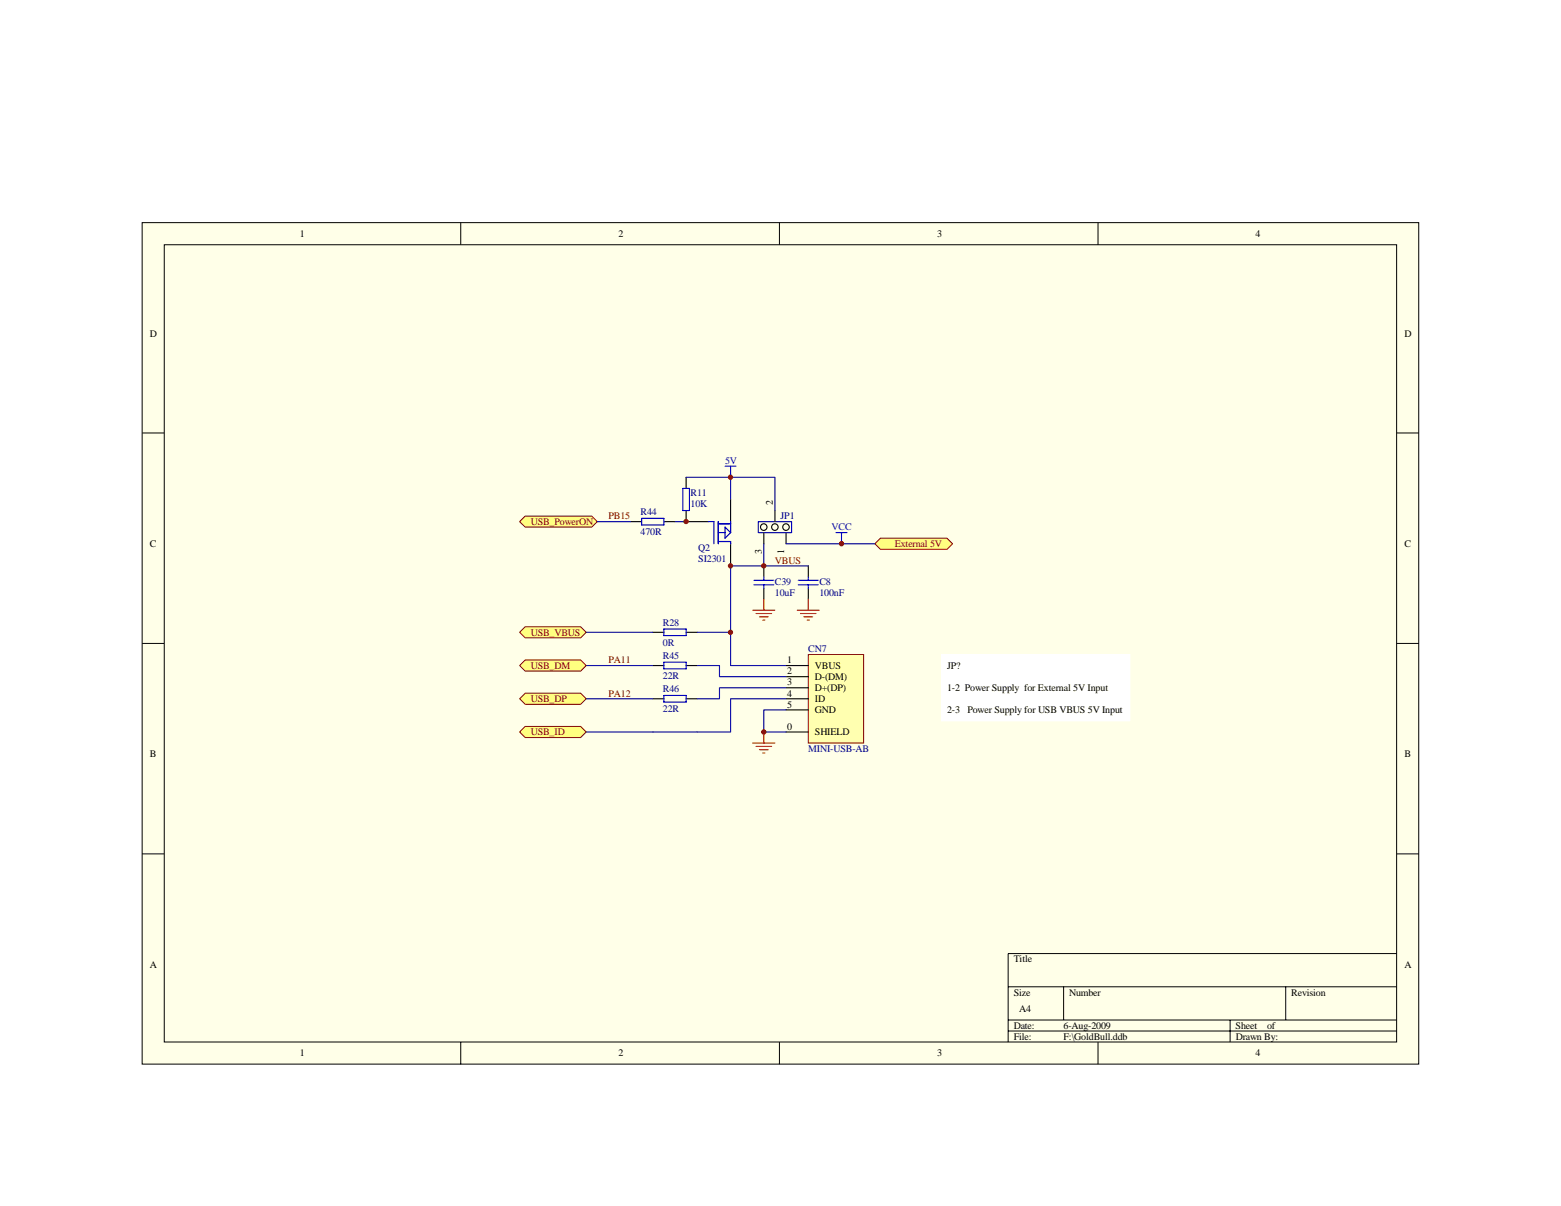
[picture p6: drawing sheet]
<svg xmlns="http://www.w3.org/2000/svg" width="279mm" height="216mm" viewBox="0 0 279 216" stroke-linecap="round" stroke-linejoin="round" font-family="sans-serif">
<path d="M25.4 39.9h228.5v150.6h-228.5z" fill="#ffffe8"/>
<g fill="none" stroke="#000" stroke-width=".18">
<path d="M25.4 39.9h228.5v150.6h-228.5zM82.5 39.9v3.9M139.5 39.9v3.9M196.5 39.9v3.9M29.4 43.8h220.6v142.7h-220.6zM25.4 77.5h4M250 77.5h4M25.4 115.2h4M250 115.2h4M25.4 152.9h4M250 152.9h4M180.4 176.7h69.6"/>
<path d="M190.4 176.7v5.9M230.1 176.7v5.9M250 170.7h-69.6v15.9M82.5 186.6v3.9M139.5 186.6v3.9M180.4 182.6h69.6M180.4 184.6h69.6M196.5 186.6v3.9M220.2 182.6v4"/>
</g>
<path d="M144.7 117.2h9.9v15.8h-9.9z" fill="#ffffb0"/>
<path d="M144.7 117.2h9.9v15.8h-9.9z" fill="none" stroke="#800000" stroke-width=".18"/>
<path d="M116.8 119.1h2M116.8 113.2h2M122.8 119.1h2M122.8 113.2h2M140.7 119.1h4M116.8 125.1h2M122.8 125.1h2M140.7 121.1h4M140.7 123.1h4M140.7 125.1h4M140.7 127.1h4M140.7 131h4" fill="none" stroke="#000" stroke-width=".2"/>
<path d="M134.7 133h4M135.3 133.6h2.8M135.9 134.2h1.6M136.5 134.8h.4M136.7 131v2" fill="none" stroke="#f00" stroke-width=".2"/>
<path d="M104.9 113.2h11.9M104.9 119.1h11.9M124.8 119.1h4v2h11.9M124.8 113.2h6v5.9h9.9M104.9 131h11.9M104.9 125.1h11.9M140.7 127.1h-4v3.9h4M140.7 123.1h-11.9v2h-4M140.7 125.1h-9.9v5.9h-6" fill="none" stroke="#000080" stroke-width=".2"/>
<path d="M118.8 112.6h4v1.2h-4zM118.8 118.6h4v1.1h-4zM118.8 124.5h4v1.2h-4z" fill="none" stroke="#00f" stroke-width=".2"/>
<g fill="#ffff80" stroke="#800000" stroke-width=".18">
<path d="M94 112.2h9.9l1 1-1 1h-9.9l-1-1z" fill-rule="evenodd"/>
<path d="M93 119.1l1-.9h9.9l1 .9-1 1h-9.9z" fill-rule="evenodd"/>
<path d="M94 124.1h9.9l1 1-1 1h-9.9l-1-1z" fill-rule="evenodd"/>
<path d="M93 131l1-1h9.9l1 1-1 1h-9.9z" fill-rule="evenodd"/>
</g>
<path d="M112.9 93.4h2M118.8 93.4h2M122.8 91.4v2h4M122.8 85.4v2M130.8 89.4v4M130.8 97.3v4M144.7 101.3v2M144.7 105.3v2" fill="none" stroke="#000" stroke-width=".2"/>
<g fill="none" stroke="#00f" stroke-width=".2">
<path d="M114.9 92.8h3.9v1.2h-3.9zM122.2 87.4h1.2v4h-1.2zM126.8 93.4h1v3.9M128.6 93.4v3.9M128.6 96.9h2.2v.4M128.6 93.8h2.2M128.6 95.4h1.2M129.8 94.4l1 1-1 1zM129.8 83.5h1.9M130.8 83.5v1.9M130.8 93.4v2M142.9 104.7h3.6"/>
<path d="M142.9 103.9h3.6M144.7 103.3v.6M144.7 104.7v.6"/>
</g>
<path d="M134.7 109.2h4M135.3 109.8h2.8M135.9 110.4h1.6M136.5 111h.4M136.7 107.3v1.9" fill="none" stroke="#f00" stroke-width=".2"/>
<path d="M94 92.4h11.9l1 1-1 1h-11.9l-1-1z" fill-rule="evenodd" fill="#ffff80" stroke="#800000" stroke-width=".18"/>
<g fill="#ffffe8" stroke="#000" stroke-width=".2">
<circle cx="140.7" cy="94.4" r=".59"/>
<circle cx="138.7" cy="94.4" r=".59"/>
</g>
<path d="M135.7 93.4h6v2h-6z" fill="none" stroke="#0000bf" stroke-width=".2"/>
<path d="M138.7 91.4v2M140.7 95.4v1.9" fill="none" stroke="#000" stroke-width=".2"/>
<circle cx="136.7" cy="94.4" r=".59" fill="#ffffe8" stroke="#000" stroke-width=".2"/>
<path d="M136.7 95.4v1.9M136.7 101.3v2M136.7 105.3v2" fill="none" stroke="#000" stroke-width=".2"/>
<path d="M134.9 104.7h3.6M134.9 103.9h3.6M136.7 103.3v.6M136.7 104.7v.6" fill="none" stroke="#00f" stroke-width=".2"/>
<path d="M142.7 109.2h4M143.3 109.8h2.7M143.9 110.4h1.6M144.5 111h.4M144.7 107.3v1.9" fill="none" stroke="#f00" stroke-width=".2"/>
<path d="M106.9 93.4h6" fill="none" stroke="#000080" stroke-width=".2"/>
<path d="M168.5 117.2h33.8v11.9h-33.8z" fill="#fff"/>
<path d="M168.5 117.2h33.8v11.9h-33.8z" fill="none" stroke="#fff" stroke-width=".18"/>
<path d="M120.8 93.4h2M122.8 85.4h8v4" fill="none" stroke="#000080" stroke-width=".2"/>
<path d="M156.6 97.3l1-.9h11.9l1 .9-1 1h-11.9z" fill-rule="evenodd" fill="#ffff80" stroke="#800000" stroke-width=".18"/>
<path d="M130.8 85.4h7.9v6M136.7 97.3v4h-5.9v11.9M140.7 97.3h15.9M136.7 101.3h8M116.8 131h8" fill="none" stroke="#000080" stroke-width=".2"/>
<g fill="#800000" stroke="#800000" stroke-width=".18">
<circle cx="136.7" cy="131" r=".39"/>
<circle cx="130.7" cy="85.4" r=".39"/>
<circle cx="130.7" cy="113.2" r=".38"/>
<circle cx="150.6" cy="97.3" r=".39"/>
<circle cx="130.7" cy="101.3" r=".38"/>
<circle cx="122.8" cy="93.4" r=".39"/>
<circle cx="136.7" cy="101.3" r=".39"/>
</g>
<path d="M149.6 95.4h2M150.6 95.4v1.9" fill="none" stroke="#00f" stroke-width=".2"/>
<g font-size="1.8">
<text x="53.7" y="42.4">1</text>
<text x="110.7" y="42.4">2</text>
<text x="167.7" y="42.4">3</text>
<text x="224.7" y="42.4">4</text>
<text x="26.8" y="60.3">D</text>
<text x="251.4" y="60.3">D</text>
<text x="138.3" y="90.4" transform="rotate(-90 138.3 90.4)">2</text>
<text x="26.8" y="97.9">C</text>
<text x="136.4" y="99.1" transform="rotate(-90 136.4 99.1)">3</text>
<text x="140.3" y="99.1" transform="rotate(-90 140.3 99.1)">1</text>
<text x="251.4" y="97.9">C</text>
<text x="140.9" y="118.7">1</text>
<text x="145.9" y="119.7">VBUS</text>
<text x="169.5" y="119.7">JP?</text>
<text x="140.9" y="120.7">2</text>
<text x="140.9" y="122.7">3</text>
<text x="140.9" y="124.7">4</text>
<text x="145.9" y="121.7">D-(DM)</text>
<text x="145.9" y="123.7">D+(DP)</text>
<text x="145.9" y="125.7">ID</text>
<text x="169.5" y="123.7">1-2 Power Supply for External 5V Input</text>
<text x="140.9" y="126.7">5</text>
<text x="140.9" y="130.6">0</text>
<text x="145.9" y="127.7">GND</text>
<text x="145.9" y="131.6">SHIELD</text>
<text x="169.5" y="127.7">2-3</text>
<text x="173.1" y="127.7">Power Supply for USB VBUS 5V Input</text>
<text x="26.8" y="135.6">B</text>
<text x="251.4" y="135.6">B</text>
<text x="26.8" y="173.2">A</text>
<text x="181.4" y="172.3">Title</text>
<text x="251.4" y="173.2">A</text>
<text x="181.4" y="178.2">Size</text>
<text x="191.4" y="178.2">Number</text>
<text x="231.1" y="178.2">Revision</text>
<text x="181.4" y="184.2">Date:</text>
<text x="182.4" y="181.2">A4</text>
<text x="190.4" y="184.2">6-Aug-2009</text>
<text x="221.2" y="184.2">Sheet</text>
<text x="226.8" y="184.2">of</text>
<text x="53.7" y="189.1">1</text>
<text x="110.7" y="189.1">2</text>
<text x="167.7" y="189.1">3</text>
<text x="181.4" y="186.1">File:</text>
<text x="190.4" y="186.1">F:\GoldBull.ddb</text>
<text x="221.2" y="186.1">Drawn By:</text>
<text x="224.7" y="189.1">4</text>
</g>
<g font-size="1.8" fill="#00f">
<text x="129.8" y="83.1">5V</text>
<text x="148.8" y="95">VCC</text>
</g>
<g font-size="1.8" fill="#000080">
<text x="123.6" y="88.8">R11</text>
<text x="114.7" y="92.2">R44</text>
<text x="114.7" y="95.7">470R</text>
<text x="123.6" y="90.8">10K</text>
<text x="139.7" y="93">JP1</text>
<text x="125" y="98.7">Q2</text>
<text x="125" y="100.7">SI2301</text>
<text x="138.7" y="104.7">C39</text>
<text x="138.7" y="106.6">10uF</text>
<text x="146.7" y="104.7">C8</text>
<text x="146.7" y="106.6">100nF</text>
<text x="118.6" y="112">R28</text>
<text x="118.6" y="117.9">R45</text>
<text x="118.6" y="115.6">0R</text>
<text x="144.7" y="116.8">CN7</text>
<text x="118.6" y="121.5">22R</text>
<text x="118.6" y="123.9">R46</text>
<text x="118.6" y="127.5">22R</text>
<text x="144.7" y="134.6">MINI-USB-AB</text>
</g>
<g font-size="1.8" fill="#800000">
<text x="95" y="94">USB_PowerON</text>
<text x="108.9" y="93">PB15</text>
<text x="138.7" y="100.9">VBUS</text>
<text x="160.2" y="97.9">External 5V</text>
<text x="95" y="113.8">USB_VBUS</text>
<text x="95" y="119.7">USB_DM</text>
<text x="108.9" y="118.7">PA11</text>
<text x="95" y="125.7">USB_DP</text>
<text x="108.9" y="124.7">PA12</text>
<text x="95" y="131.6">USB_ID</text>
</g>
</svg>
